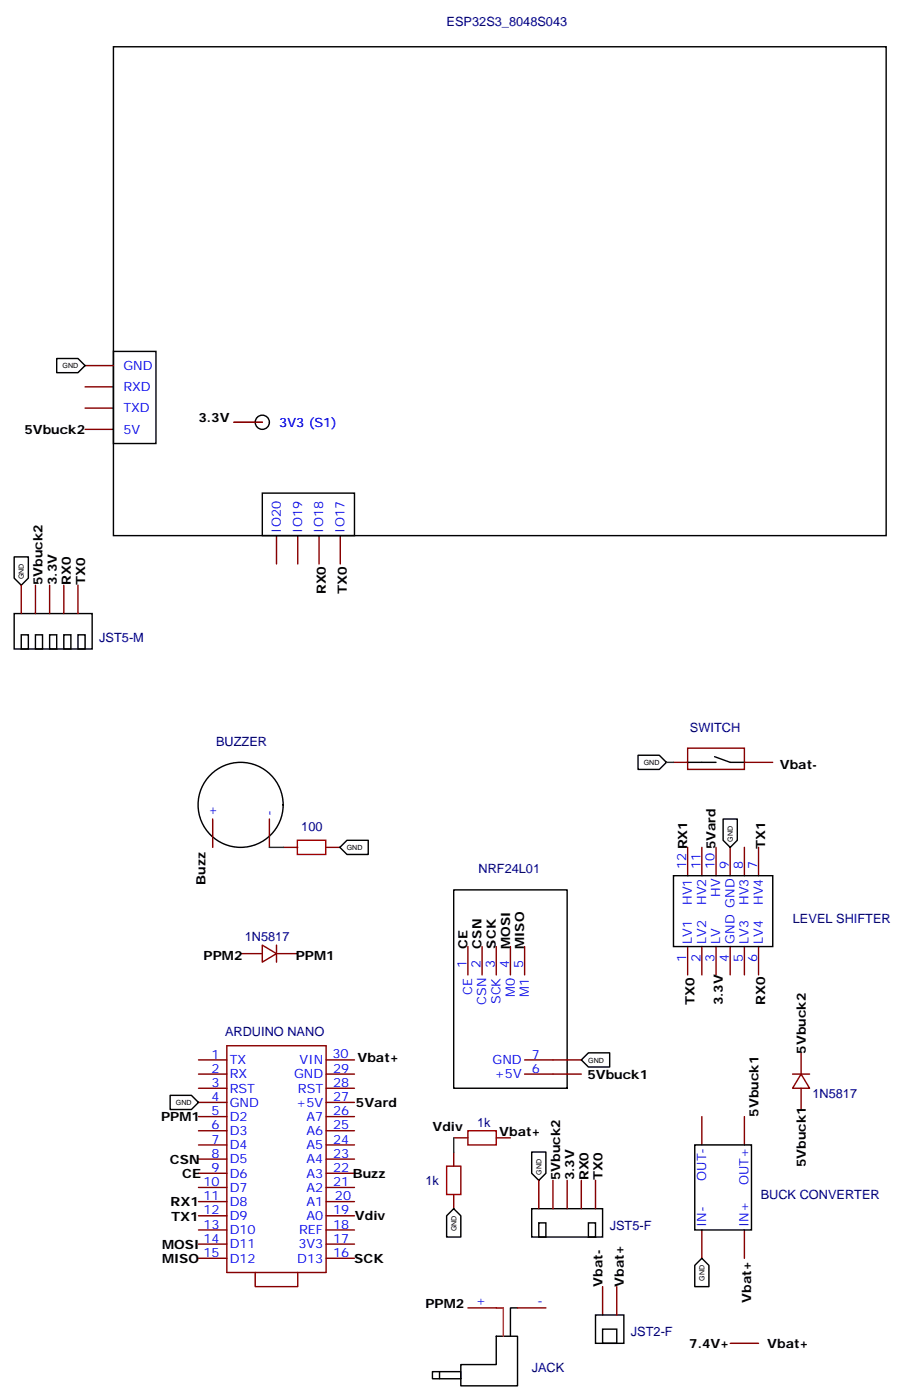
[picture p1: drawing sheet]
<svg xmlns="http://www.w3.org/2000/svg" width="226mm" height="349mm" viewBox="0 0 226 349" stroke-linecap="round" stroke-linejoin="round" font-family="sans-serif">
<g fill="none" stroke="#870000" stroke-width=".35">
<path d="M21.2 96.3h7M21.2 91h7M21.2 101.6h7M21.2 106.9h7M58.2 105.1h7.1M68.8 133.3v7.1M74.1 133.3v7.1M79.4 133.3v7.1M84.7 133.3v7.1M5.3 145.7v7.1M8.8 145.7v7.1M12.3 145.7v7.1"/>
<path d="M15.9 145.7v7.1M19.4 145.7v7.1M167.6 189.8h3.5M171.1 186.3h14.1v5.3h-14.1zM185.2 189.8h7.1M52.9 203.9v7.1M67 203.9v7.1M70.6 211h3.5M81.1 211h3.6M171.1 211v7M174.6 211v7M178.2 211v7"/>
<path d="M181.7 211v7M185.2 211v7M188.7 211v7M60 237.4h5.3M65.3 235.3l3.5 2.1-3.5 2.1zM68.8 235.3v4.2M68.8 237.4h5.3M116.4 235.7v7M119.9 235.7v7M123.5 235.7v7M127 235.7v7M130.5 235.7v7"/>
<path d="M171.1 235.7v7M174.6 235.7v7M178.2 235.7v7M181.7 235.7v7M185.2 235.7v7M188.7 235.7v7M49.4 267.4h7M49.4 263.9h7M49.4 270.9h7M49.4 274.5h7M49.4 278h7M56.4 260.3h24.7v56.5h-24.7z"/>
<path d="M81.1 267.4h7.1M81.1 263.9h7.1M81.1 270.9h7.1M81.1 274.5h7.1M81.1 278h7.1M130.5 267.4h14.1M130.5 263.9h14.1M174.6 278v7M185.2 278v7M197.2 267.4h4.2M199.3 267.4l2.1 3.5h-4.2zM199.3 262.1v5.3"/>
<path d="M199.3 270.9v5.3M49.4 281.5h7M49.4 285h7M49.4 288.6h7M49.4 292.1h7M49.4 295.6h7M49.4 299.2h7M81.1 281.5h7.1M81.1 285h7.1M81.1 288.6h7.1M81.1 292.1h7.1M81.1 295.6h7.1"/>
<path d="M81.1 299.2h7.1M112.9 283.3h3.5M112.9 286.8v3.5M112.9 297.4v3.5M123.5 283.3h3.5M134.1 293.9v7M137.6 293.9v7M141.1 293.9v7M144.6 293.9v7M148.2 293.9v7M49.4 309.7h7M49.4 313.3h7"/>
<path d="M49.4 302.7h7M49.4 306.2h7M63.5 316.8v3.5h10.6v-3.5M81.1 309.7h7.1M81.1 313.3h7.1M81.1 302.7h7.1M81.1 306.2h7.1M174.6 306.2v7.1M185.2 306.2v7.1M116.4 325.6h7.1M128.8 325.6h7M149.9 320.3v7.1"/>
<path d="M153.5 320.3v7.1M181.7 334.4h7"/>
</g>
<g fill="none" stroke="#000" stroke-width=".35">
<path d="M28.2 11.6h192.3v121.7h-192.3zM14.1 89.3h5.3l1.8 1.7-1.8 1.8h-5.3zM28.2 87.5h10.6v22.9h-10.6zM3.5 138.6h3.6v5.3l-1.8 1.8-1.8-1.8zM65.3 122.8h22.9v10.5h-22.9zM3.5 152.8h19.4v8.8h-19.4zM5.3 158h1.8v3.6h-1.8zM8.8 158h1.8v3.6h-1.8zM12.3 158h1.8v3.6h-1.8zM15.9 158h1.7v3.6h-1.7zM19.4 158h1.8v3.6h-1.8zM158.7 188h5.3l1.8 1.8-1.8 1.8h-5.3z"/>
<path d="M171.1 189.8h7.1M177.8 188.4l3.9 1.4h3.5M86.3 209.2h5.3v3.5h-5.3l-1.7-1.7zM167.6 218h24.7v17.7h-24.7zM179.9 203.9h3.5v5.3l-1.7 1.8-1.8-1.8zM112.9 221.5h28.2v49.4h-28.2zM42.3 272.7h5.3l1.8 1.8-1.8 1.7h-5.3zM146.4 262.1h5.3v3.5h-5.3l-1.8-1.7zM132.3 286.8h3.5v5.3l-1.7 1.8-1.8-1.8zM172.9 285h14.1v21.2h-14.1zM112.9 300.9l1.8 1.8v5.3h-3.6v-5.3zM132.3 300.9h17.6v7.1h-17.6z"/>
<path d="M134.1 304.4h1.7v3.6h-1.7zM146.4 304.4h1.8v3.6h-1.8zM174.6 313.3l1.8 1.7v5.3h-3.5v-5.3zM114.7 339.7h8.8v-7h5.3v12.3h-14.1zM128.8 325.6h-1.8v7.1M148.2 327.4h7v7h-7zM149.9 330.9h3.6v3.5h-3.6zM107.6 341.5h7.1v1.8h-7.1zM109.4 341.5v1.8"/>
<circle cx="65.3" cy="105.1" r="1.76"/>
<circle cx="59.9" cy="200.4" r="10.6"/>
</g>
<path d="M74 209.2h7v3.5h-7zM111.1 290.3h3.6v7.1h-3.6zM116.4 281.5h7.1v3.5h-7.1z" fill="none" stroke="#a10000" stroke-width=".35"/>
<path d="M165.8 189.8h1.8M67 211h3.6M112.9 283.3v3.5" fill="none" stroke="#008700" stroke-width=".35"/>
<path d="M125.2 325.6h-1.7h1.7v7.1" fill="none" stroke="#f33" stroke-width=".35"/>
<g font-size="3.2" fill="#000080">
<text x="111.1" y="6.4">ESP32S3_8048S043</text>
<text x="24.7" y="159.8">JST5-M</text>
<text x="53.8" y="185.6">BUZZER</text>
<text x="171.7" y="182.1">SWITCH</text>
<text x="75" y="206.8">100</text>
<text x="119" y="217.3">NRF24L01</text>
<text x="197.3" y="229.7">LEVEL SHIFTER</text>
<text x="60.9" y="234.2">1N5817</text>
<text x="56" y="258">ARDUINO NANO</text>
<text x="202.1" y="273.5">1N5817</text>
<text x="118.7" y="280.5">1k</text>
<text x="105.9" y="295">1k</text>
<text x="189.3" y="298.5">BUCK CONVERTER</text>
<text x="151.7" y="306.2">JST5-F</text>
<text x="157" y="332.7">JST2-F</text>
<text x="132.3" y="341.5">JACK</text>
</g>
<g font-size="3.2" fill="#00f">
<text x="30.7" y="92.1">GND</text>
<text x="30.7" y="97.4">RXD</text>
<text x="30.7" y="102.7">TXD</text>
<text x="30.7" y="107.9">5V</text>
<text x="69.5" y="106.2">3V3 (S1)</text>
<text x="69.8" y="132.6" transform="rotate(-90 69.8 132.6)">IO20</text>
<text x="75.1" y="132.6" transform="rotate(-90 75.1 132.6)">IO19</text>
<text x="80.4" y="132.6" transform="rotate(-90 80.4 132.6)">IO18</text>
<text x="85.7" y="132.6" transform="rotate(-90 85.7 132.6)">IO17</text>
<text x="53.9" y="203.2" transform="rotate(-90 53.9 203.2)">+</text>
<text x="68" y="203.2" transform="rotate(-90 68 203.2)">-</text>
<text x="170.7" y="216.3" transform="rotate(-90 170.7 216.3)">12 RX1</text>
<text x="174.3" y="216.3" transform="rotate(-90 174.3 216.3)">11</text>
<text x="177.8" y="216.3" transform="rotate(-90 177.8 216.3)">105Vard</text>
<text x="181.3" y="216.3" transform="rotate(-90 181.3 216.3)">9</text>
<text x="184.9" y="216.3" transform="rotate(-90 184.9 216.3)">8</text>
<text x="188.4" y="216.3" transform="rotate(-90 188.4 216.3)">7</text>
<text x="172.2" y="225.3" transform="rotate(-90 172.2 225.3)">HV1</text>
<text x="175.7" y="225.3" transform="rotate(-90 175.7 225.3)">HV2</text>
<text x="179.2" y="223.3" transform="rotate(-90 179.2 223.3)">HV</text>
<text x="186.3" y="225.3" transform="rotate(-90 186.3 225.3)">HV3</text>
<text x="189.8" y="225.3" transform="rotate(-90 189.8 225.3)">HV4</text>
<text x="170.7" y="239.4" transform="rotate(-90 170.7 239.4)">1</text>
<text x="172.2" y="234.9" transform="rotate(-90 172.2 234.9)">LV1</text>
<text x="174.3" y="239.4" transform="rotate(-90 174.3 239.4)">2</text>
<text x="175.7" y="234.9" transform="rotate(-90 175.7 234.9)">LV2</text>
<text x="177.8" y="239.4" transform="rotate(-90 177.8 239.4)">3</text>
<text x="179.2" y="234.9" transform="rotate(-90 179.2 234.9)">LV</text>
<text x="181.3" y="239.4" transform="rotate(-90 181.3 239.4)">4</text>
<text x="182.7" y="234.9" transform="rotate(-90 182.7 234.9)">GND GND</text>
<text x="184.9" y="239.4" transform="rotate(-90 184.9 239.4)">5</text>
<text x="186.3" y="234.9" transform="rotate(-90 186.3 234.9)">LV3</text>
<text x="188.4" y="239.4" transform="rotate(-90 188.4 239.4)">6</text>
<text x="189.8" y="234.9" transform="rotate(-90 189.8 234.9)">LV4</text>
<text x="116.1" y="240.9" transform="rotate(-90 116.1 240.9)">1</text>
<text x="119.6" y="240.9" transform="rotate(-90 119.6 240.9)">2</text>
<text x="123.1" y="240.9" transform="rotate(-90 123.1 240.9)">3</text>
<text x="126.6" y="240.9" transform="rotate(-90 126.6 240.9)">4</text>
<text x="130.2" y="240.9" transform="rotate(-90 130.2 240.9)">5</text>
<text x="117.5" y="247.6" transform="rotate(-90 117.5 247.6)">CE</text>
<text x="121" y="250.2" transform="rotate(-90 121 250.2)">CSN</text>
<text x="124.5" y="250" transform="rotate(-90 124.5 250)">SCK</text>
<text x="128.1" y="248.1" transform="rotate(-90 128.1 248.1)">M0</text>
<text x="131.6" y="248.1" transform="rotate(-90 131.6 248.1)">M1</text>
<text x="52.7" y="263.5">1</text>
<text x="82.7" y="263.3">30</text>
<text x="132.3" y="263.5">7</text>
<text x="52.7" y="267.1">2</text>
<text x="57.1" y="264.9">TX</text>
<text x="57.1" y="268.5">RX</text>
<text x="73.2" y="268.5">GND</text>
<text x="74.6" y="264.9">VIN</text>
<text x="82.9" y="267.1">29</text>
<text x="122.5" y="264.9">GND</text>
<text x="123" y="268.5">+5V</text>
<text x="132.3" y="267.1">6</text>
<text x="52.7" y="270.6">3</text>
<text x="52.7" y="274.1">4</text>
<text x="57.1" y="272">RST</text>
<text x="57.1" y="275.5">GND</text>
<text x="73.7" y="275.5">+5V</text>
<text x="74.1" y="272">RST</text>
<text x="82.9" y="270.6">28</text>
<text x="82.9" y="274.1">27</text>
<text x="52.7" y="277.6">5</text>
<text x="52.7" y="281.2">6</text>
<text x="57.1" y="279">D2</text>
<text x="76.2" y="279">A7</text>
<text x="82.9" y="277.6">26</text>
<text x="82.9" y="281.2">25</text>
<text x="52.7" y="284.7">7</text>
<text x="57.1" y="282.6">D3</text>
<text x="57.1" y="286.1">D4</text>
<text x="76.2" y="282.6">A6</text>
<text x="76.2" y="286.1">A5</text>
<text x="82.9" y="284.7">24</text>
<text x="52.7" y="288.2">8</text>
<text x="52.7" y="291.7">9</text>
<text x="57.1" y="289.6">D5</text>
<text x="57.1" y="293.2">D6</text>
<text x="76.2" y="289.6">A4</text>
<text x="76.2" y="293.2">A3</text>
<text x="82.9" y="288.2">23</text>
<text x="82.9" y="291.7">22</text>
<text x="175.7" y="294" transform="rotate(-90 175.7 294)">OUT-</text>
<text x="50.6" y="295.3">10</text>
<text x="50.6" y="298.8">11</text>
<text x="57.1" y="296.7">D7</text>
<text x="76.2" y="296.7">A2</text>
<text x="82.9" y="295.3">21</text>
<text x="83.3" y="298.8">20</text>
<text x="186.3" y="295.1" transform="rotate(-90 186.3 295.1)">OUT+</text>
<text x="50.6" y="302.3">12</text>
<text x="50.6" y="305.9">13</text>
<text x="57.1" y="300.2">D8</text>
<text x="57.1" y="303.7">D9</text>
<text x="76.2" y="300.2">A1</text>
<text x="76.2" y="303.7">A0</text>
<text x="82.9" y="302.3">19</text>
<text x="82.9" y="305.9">18</text>
<text x="175.7" y="305.5" transform="rotate(-90 175.7 305.5)">IN-</text>
<text x="186.3" y="305.5" transform="rotate(-90 186.3 305.5)">IN+</text>
<text x="50.6" y="309.4">14</text>
<text x="57.1" y="310.8">D11</text>
<text x="57.1" y="307.3">D10</text>
<text x="74.2" y="310.8">3V3</text>
<text x="74.4" y="307.3">REF</text>
<text x="82.9" y="309.4">17</text>
<text x="50.6" y="312.9">15</text>
<text x="57.1" y="314.3">D12</text>
<text x="74" y="314.3">D13</text>
<text x="82.9" y="312.9">16</text>
<text x="118.4" y="324.9">+</text>
<text x="133.7" y="324.9">-</text>
</g>
<g font-size="3.2">
<text x="49.4" y="105.1">3.3V</text>
<text x="6.1" y="108.1">5Vbuck2</text>
<text x="10.6" y="145.7" transform="rotate(-90 10.6 145.7)">5Vbuck2</text>
<text x="14.1" y="145.7" transform="rotate(-90 14.1 145.7)">3.3V</text>
<text x="17.6" y="145.7" transform="rotate(-90 17.6 145.7)">RX0</text>
<text x="21.2" y="145.7" transform="rotate(-90 21.2 145.7)">TX0</text>
<text x="81" y="148" transform="rotate(-90 81 148)">RX0</text>
<text x="86.3" y="148" transform="rotate(-90 86.3 148)">TX0</text>
<text x="194" y="191.6">Vbat-</text>
<text x="190.4" y="211.5" transform="rotate(-90 190.4 211.5)">TX1</text>
<text x="51.2" y="220.3" transform="rotate(-90 51.2 220.3)">Buzz</text>
<text x="50.6" y="239.1">PPM2</text>
<text x="73.6" y="239.1">PPM1</text>
<text x="116.3" y="236.2" transform="rotate(-90 116.3 236.2)">CE</text>
<text x="119.8" y="236.2" transform="rotate(-90 119.8 236.2)">CSN</text>
<text x="123.4" y="236.2" transform="rotate(-90 123.4 236.2)">SCK</text>
<text x="126.9" y="236.2" transform="rotate(-90 126.9 236.2)">MOSI</text>
<text x="130.4" y="236.2" transform="rotate(-90 130.4 236.2)">MISO</text>
<text x="172.8" y="250.3" transform="rotate(-90 172.8 250.3)">TX0</text>
<text x="179.8" y="250.3" transform="rotate(-90 179.8 250.3)">3.3V</text>
<text x="190.4" y="250.3" transform="rotate(-90 190.4 250.3)">RX0</text>
<text x="200.5" y="262.4" transform="rotate(-90 200.5 262.4)">5Vbuck2</text>
<text x="88.9" y="264.5">Vbat+</text>
<text x="146.2" y="268.6">5Vbuck1</text>
<text x="88.6" y="275.6">5Vard</text>
<text x="40.1" y="279.2">PPM1</text>
<text x="107.6" y="281.5">Vdiv</text>
<text x="188.7" y="278" transform="rotate(-90 188.7 278)">5Vbuck1</text>
<text x="124.2" y="282.8">Vbat+</text>
<text x="42.3" y="289.8">CSN</text>
<text x="45.3" y="293.3">CE</text>
<text x="87.8" y="293.3">Buzz</text>
<text x="139.3" y="293.9" transform="rotate(-90 139.3 293.9)">5Vbuck2</text>
<text x="142.9" y="293.9" transform="rotate(-90 142.9 293.9)">3.3V</text>
<text x="146.4" y="293.9" transform="rotate(-90 146.4 293.9)">RX0</text>
<text x="149.9" y="293.9" transform="rotate(-90 149.9 293.9)">TX0</text>
<text x="200.5" y="290.6" transform="rotate(-90 200.5 290.6)">5Vbuck1</text>
<text x="42.5" y="300.3">RX1</text>
<text x="42.5" y="303.9">TX1</text>
<text x="88.3" y="303.8">Vdiv</text>
<text x="40.3" y="310.9">MOSI</text>
<text x="40.3" y="314.4">MISO</text>
<text x="88.2" y="314.5">SCK</text>
<text x="149.9" y="320.3" transform="rotate(-90 149.9 320.3)">Vbat-</text>
<text x="155.2" y="320.3" transform="rotate(-90 155.2 320.3)">Vbat+</text>
<text x="105.8" y="325.6">PPM2</text>
<text x="186.9" y="324.4" transform="rotate(-90 186.9 324.4)">Vbat+</text>
<text x="171.5" y="335.7">7.4V+</text>
<text x="190.9" y="335.7">Vbat+</text>
</g>
<g font-size="1.8">
<text x="15.5" y="91.7">GND</text>
<text x="6" y="144.3" transform="rotate(-90 6 144.3)">GND</text>
<text x="160.2" y="190.5">GND</text>
<text x="182.3" y="209.5" transform="rotate(-90 182.3 209.5)">GND</text>
<text x="86.3" y="211.6">GND</text>
<text x="146.3" y="264.5">GND</text>
<text x="43.8" y="275">GND</text>
<text x="134.7" y="292.4" transform="rotate(-90 134.7 292.4)">GND</text>
<text x="113.6" y="306.5" transform="rotate(-90 113.6 306.5)">GND</text>
<text x="175.3" y="318.9" transform="rotate(-90 175.3 318.9)">GND</text>
</g>
</svg>
